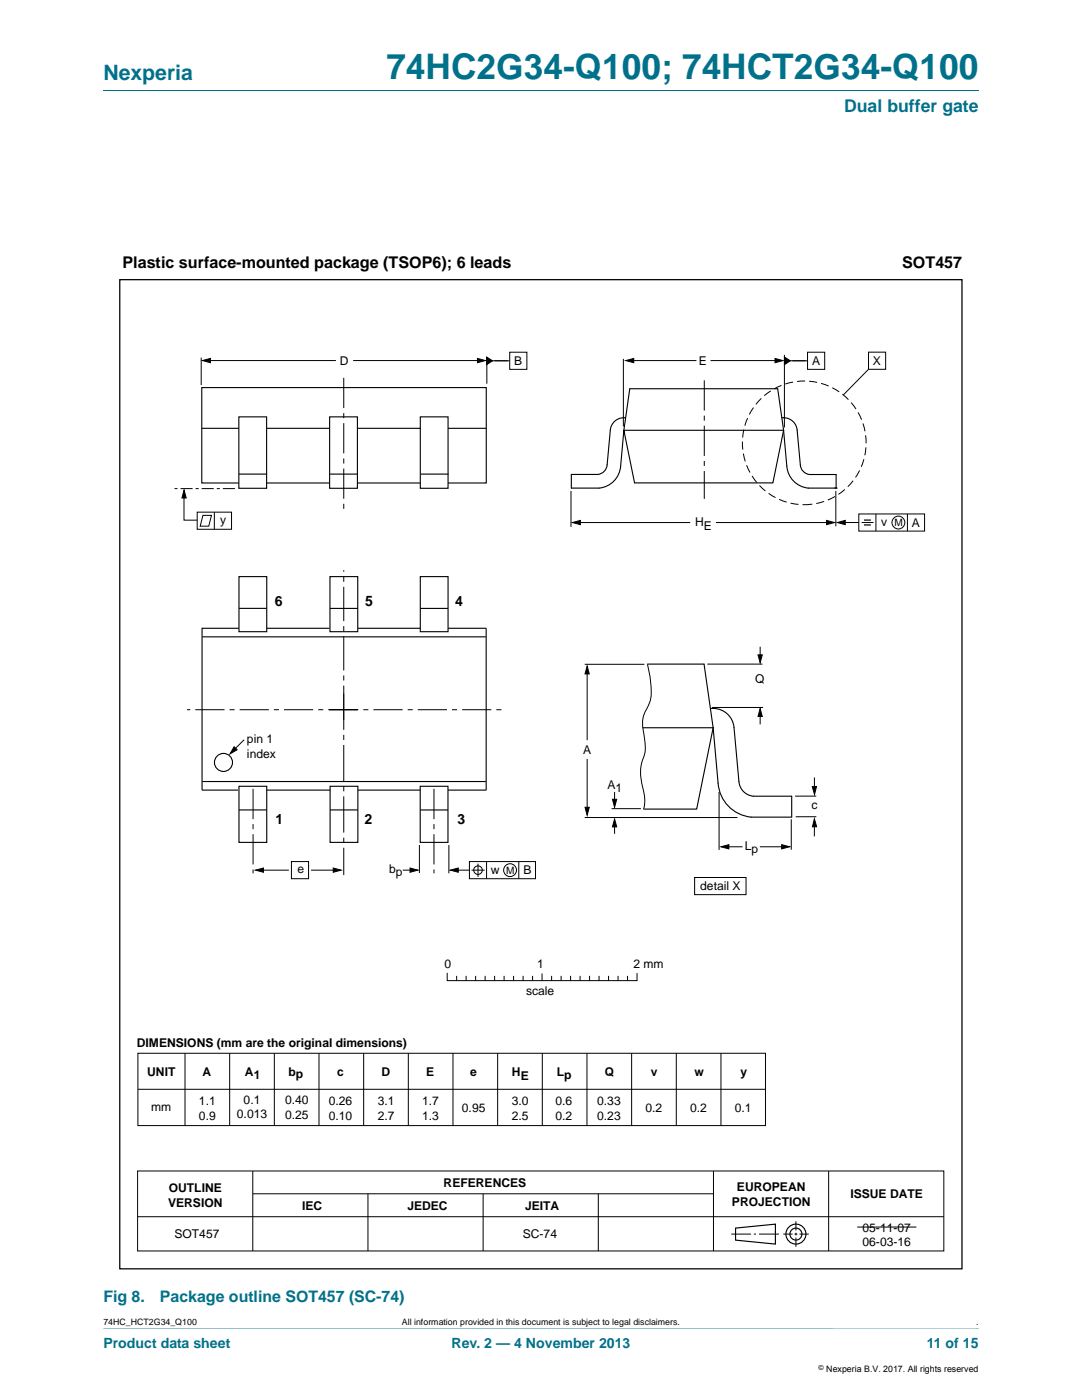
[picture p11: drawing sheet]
<svg xmlns="http://www.w3.org/2000/svg" width="216mm" height="279mm" viewBox="0 0 216 279" stroke-linecap="round" stroke-linejoin="round" font-family="sans-serif">
<path d="M20.6 265.1l174.7 .1z" fill="#00718a"/>
<path d="M20.6 18.2h174.7" fill="none" stroke="#00718a" stroke-width=".2"/>
<g fill="none" stroke="#000" stroke-width=".2">
<path d="M40.1 71.4v5.4M41.3 72h25.7M70.5 72h25.5M97.1 71.5v5.1M97.7 72h4M101.7 70.3h3.4v3.4h-3.4zM124.4 71.6v13.5M125.6 72h13.4M141.8 72h13.6M156.5 70.8v14.5M157.1 72h4M161.1 70.3h3.5v3.4h-3.5z"/>
<path d="M173.3 70.3h3.4v3.4h-3.4zM173.3 73.7l-5 5.1M36.7 98.3v5.5h2.6M113.9 98v7.2M166.8 98v7M39.3 102.2h6.9v3.4h-6.9zM40.5 102.9h1.7l-.5 2.1h-1.8zM42.8 102.2v3.4M115 104.3h22.7M142.9 104.3h22.6M167.9 104.3h3.5M171.4 102.6h13.1v3.4h-13.1z"/>
<path d="M171.9 104.3h2.4M174.8 102.6v3.4M181.1 102.6v3.4M116.7 132.6h11.9M117.2 134.2v13.5M129.2 132.6a17.6 17.6 0 0 1 .5 7.4l-.8 1.8a5.3 5.3 0 0 0-.6 3.9l.3 1.5a7.4 7.4 0 0 1-.6 5 11 11 0 0 0 .5 5.9 6.6 6.6 0 0 1-.1 3.3M141.1 132.5h11M151.7 129.1v2.4M48.7 147.6l-2.2 2.2M117.2 151.5v10.2M122.6 158v2.6M142.1 141.2h10.2"/>
<path d="M143.5 158.1v11.5M151.7 142.2v2.4M162.5 155.2v2.9M162.9 158.9h-4.3M51.9 173.7h5.7M58.2 171.9h3.4v3.5h-3.4zM62.1 173.7h5.1M80.4 173.7h2.2M83.7 168.6v5.6M89.6 168.6v5.7M90.7 173.7h3M93.7 171.9h13.2v3.5h-13.2z"/>
<path d="M94.1 173.7h2.6M95.4 172.4v2.6M97.1 171.9v3.5M103.5 171.9v3.5M116.7 163.2h30.5M122 161.4h5.9M122.6 164.4v2M138.6 175.1h10.3v3.4h-10.3zM144.8 169h3.4M151.6 169h4.9M157.9 163.5v6.1M162.5 164.4v2.5"/>
<path d="M162.9 163h-4.1M89.2 194.3v1.4h37.9v-1.4M91.1 194.9v.8M93 194.9v.8M94.9 194.9v.8M96.8 194.9v.8M98.7 194.9v.8M100.6 194.9v.8M102.5 194.9v.8M104.4 194.9v.8M106.3 194.9v.8M108.2 194.4v1.3"/>
<path d="M110.1 194.9v.8M112 194.9v.8M113.9 194.9v.8M115.7 194.9v.8M117.6 194.9v.8M119.5 194.9v.8M121.4 194.9v.8M123.3 194.9v.8M125.2 194.9v.8M27.5 233.7h160.8v16h-160.8zM50.4 233.7v16M50.5 238.2h91.8"/>
<path d="M73.4 238.2v11.5M96.4 238.2v11.5M119.4 238.2v11.5M142.4 233.7v16M165.3 233.7v16M27.5 242.8h160.8M145.9 246.3h3.9M150.4 246.3h.5M151.5 246.3h3.9M156.3 246.3h1.8M158.5 246.3h.6M158.8 243.7v1.9"/>
<path d="M158.8 246v.5M158.8 247v1.8M159.5 246.3h1.9"/>
<circle cx="179.3" cy="104.3" r="1.28"/>
<circle cx="95.4" cy="173.7" r=".86"/>
<circle cx="101.8" cy="173.7" r="1.28"/>
</g>
<g fill="none" stroke="#000" stroke-width=".23">
<path d="M146.8 245.1l7.9-.8v4l-7.9-.8z"/>
<circle cx="158.8" cy="246.3" r="1.99"/>
<circle cx="158.8" cy="246.3" r="1.2"/>
</g>
<g fill="#000" stroke="#000" stroke-width=".2">
<path d="M40.4 72l1.6-.5v.9zM95.3 71.5l1.6 .5-1.6 .4zM97.1 71.3l1.2 .7-1.2 .8zM124.9 72l1.6-.5v.9zM154.6 71.5l1.6 .5-1.6 .4zM156.5 71.3l1.2 .7-1.2 .8zM36.7 97.8l.5 1.6h-.9zM114.2 104.3l1.6-.4v.8zM164.9 103.9l1.6 .4-1.6 .4zM167.1 104.3l1.6-.4v.8zM117.2 132.9l.4 1.6h-.9zM151.3 130.7h.8l-.4 1.6z"/>
<path d="M46.7 149l.6 .6-1.4 .9zM122.2 159.5h.9l-.5 1.6zM151.7 141.4l.4 1.6h-.8zM162.1 157h.8l-.4 1.6zM51 173.7l1.6-.5v.9zM66.5 173.2l1.6 .5-1.6 .4zM81.8 173.2l1.6 .5-1.6 .4zM89.9 173.7l1.5-.5v.9zM116.7 161.1h.9l-.4 1.6zM122.6 163.4l.5 1.6h-.9zM143.8 169l1.6-.4v.8zM156 168.6l1.6 .4-1.6 .4z"/>
<path d="M162.5 163.4l.5 1.6h-.9z"/>
</g>
<path d="M65.7 141.6h34.8M71.3 141.6h-34" fill="none" stroke="#000" stroke-width=".2" stroke-dasharray="5.8 1 1 1" stroke-linecap="butt"/>
<path d="M68.6 143.7v-29.9" fill="none" stroke="#000" stroke-width=".2" stroke-dasharray="6.8 1 1 1" stroke-linecap="butt"/>
<path d="M68.6 138.4v36.2" fill="none" stroke="#000" stroke-width=".2" stroke-dasharray="7.2 1 1 1" stroke-linecap="butt"/>
<path d="M172.4 103.8h1.4M172.4 104.8h1.4" fill="none" stroke="#000" stroke-width=".24"/>
<path d="M46.9 97.5h-12.1" fill="none" stroke="#000" stroke-width=".2" stroke-dasharray="2.4 .6 .6 .6" stroke-linecap="butt"/>
<path d="M23.9 55.8h168.1v197.4h-168.1z" fill="none" stroke="#000" stroke-width=".25"/>
<g fill="none" stroke="#000" stroke-width=".22">
<path d="M40.3 77.4h56.7v19h-56.7zM40.3 85.5h56.7M47.7 115.1h5.5v11h-5.5zM65.8 115.1h5.6v11h-5.6zM83.9 115.1h5.5v11h-5.5zM40.4 127.1h56.5M47.6 125.4h-7.3v32.3h7.2M47.7 121.4h5.5M53.2 125.4h12.5M65.8 121.4h5.6M71.4 125.4h12.5M83.9 121.4h5.5"/>
<path d="M89.4 125.4h7.6v32.3h-7.6M40.4 156h56.5M47.7 156.9h5.5v11.2h-5.5zM53.2 157.7h12.7M65.9 156.9h5.5v11.2h-5.5zM71.4 157.7h12.4M83.8 156.9h5.6v11.2h-5.6zM47.7 161.6h5.5M65.9 161.6h5.5M83.9 161.6h5.5"/>
</g>
<circle cx="160.5" cy="88.4" r="12.3" fill="none" stroke="#000" stroke-width=".2" stroke-dasharray="1.6 .8" stroke-linecap="butt"/>
<path d="M140.5 75.9v23.7M50.5 157.4v16.9M86.6 157.4v16.9" fill="none" stroke="#000" stroke-width=".2" stroke-dasharray="6 1 1 1" stroke-linecap="butt"/>
<path d="M83.9 83.2h5.5v14.2h-5.5z" fill="#fff" stroke="#000" stroke-width=".22"/>
<path d="M84 94.6h5.5" fill="none" stroke="#000" stroke-width=".22"/>
<g fill="#fff" stroke="#000" stroke-width=".22">
<path d="M65.8 83.2h5.5v14.2h-5.5z"/>
<path d="M47.7 83.2h5.5v14.2h-5.5z"/>
</g>
<path d="M68.6 75.4v26.9" fill="none" stroke="#000" stroke-width=".2" stroke-dasharray="6 1 1 1" stroke-linecap="butt"/>
<g fill="none" stroke="#000" stroke-width=".22">
<path d="M125.7 77.6h29.5l1.2 8.3h-31.9zM47.7 94.6h5.5M65.9 94.6h5.5M124.8 83.4a2.73 2.73 0 0 0-3 2.4l-.7 7a2.07 2.07 0 0 1-1.8 1.9h-5.3v2.7h5.6a4.8 4.8 0 0 0 4.2-4.4l.7-7.1 2.1 10.5h27.6l2.2-10.5M156 83.4a2.73 2.73 0 0 1 3.1 2.4l.6 7a2.07 2.07 0 0 0 1.9 1.9h5.2v2.7M156.4 85.9l.6 7.1a4.8 4.8 0 0 0 4.3 4.4h5.5M166.6 97.4h.2M166.8 97.4h.1M129.2 132.5h11.3l1.8 12.7M128.3 145.2h14M141.8 141.4a4.2 4.2 0 0 1 4.7 3.8l.9 10.8a3.2 3.2 0 0 0 2.9 2.9h7.7v4.1M142.3 145.2l-3.3 16.3h-10.6"/>
<path d="M142.3 145.2l1 11.1a7.3 7.3 0 0 0 6.6 6.8h8.1"/>
<circle cx="44.6" cy="152.2" r="1.8"/>
</g>
<g fill="none" stroke="#000" stroke-width=".2">
<path d="M27.5 210.2h125.2v14.4h-125.2zM27.5 217.4h125.3M36.9 210.2v14.4M45.8 210.2v14.4M54.7 210.2v14.4M63.7 210.2v14.4M72.6 210.2v14.4M81.5 210.2v14.4M90.4 210.2v14.4M99.3 210.2v14.4M108.2 210.2v14.4M117.1 210.2v14.4"/>
<path d="M126 210.2v14.4M134.9 210.2v14.4M143.9 210.2v14.4M171 244.9h11.9"/>
</g>
<text font-size="7" fill="#00718a" x="77.1" y="15.8">74HC2G34-Q100; 74HCT2G34-Q100</text>
<text font-size="4.2" fill="#00718a" x="20.6" y="16">Nexperia</text>
<text font-size="3.5" fill="#00718a" x="168.4" y="22.3">Dual buffer gate</text>
<g font-size="3.2">
<text x="24.4" y="53.5">Plastic surface-mounted package (TSOP6); 6 leads</text>
<text x="180" y="53.5">SOT457</text>
</g>
<g font-size="3.2" fill="#00718a">
<text x="20.6" y="259.8">Fig 8.</text>
<text x="31.9" y="259.8">Package outline SOT457 (SC-74)</text>
</g>
<g font-size="2.8">
<text x="54.8" y="120.9">6</text>
<text x="72.8" y="120.9">5</text>
<text x="90.9" y="120.9">4</text>
<text x="55" y="164.4">1</text>
<text x="72.7" y="164.4">2</text>
<text x="91.3" y="164.4">3</text>
</g>
<g font-size="2.8" fill="#00718a">
<text x="20.6" y="269.1">Product data sheet</text>
<text x="90.1" y="269.1">Rev. 2 — 4 November 2013</text>
<text x="184.9" y="269.1">11 of 15</text>
</g>
<g font-size="2.4">
<text x="67.8" y="72.8">D</text>
<text x="102.6" y="72.9">B</text>
<text x="139.5" y="72.9">E</text>
<text x="162" y="72.9">A</text>
<text x="174.2" y="72.9">X</text>
<text x="43.9" y="104.5">y</text>
<text x="138.7" y="104.9">H</text>
<text x="140.4" y="105.7">E</text>
<text x="175.8" y="105">v</text>
<text x="182" y="105.2">A</text>
<text x="150.7" y="136.3">Q</text>
<text x="49.3" y="148.3">pin 1</text>
<text x="49.3" y="151.3">index</text>
<text x="116.4" y="150.5">A</text>
<text x="121.2" y="157.4">A</text>
<text x="122.8" y="158.1">1</text>
<text x="161.9" y="161.5">c</text>
<text x="148.6" y="169.7">L</text>
<text x="150" y="170.3">p</text>
<text x="59.4" y="174.3">e</text>
<text x="77.6" y="174.3">b</text>
<text x="79" y="174.9">p</text>
<text x="98" y="174.4">w</text>
<text x="104.4" y="174.4">B</text>
<text x="139.7" y="177.7">detail X</text>
<text x="88.7" y="193.2">0</text>
<text x="107.2" y="193.2">1</text>
<text x="126.4" y="193.2">2 mm</text>
<text x="105" y="198.5">scale</text>
<text x="27.3" y="209">DIMENSIONS (mm are the original dimensions)</text>
<text x="29.4" y="214.7">UNIT</text>
<text x="40.4" y="214.7">A</text>
<text x="48.9" y="214.7">A1</text>
<text x="57.6" y="214.7">bp</text>
<text x="67.3" y="214.7">c</text>
<text x="76.1" y="214.7">D</text>
<text x="85.1" y="214.7">E</text>
<text x="93.8" y="214.7">e</text>
<text x="102.2" y="214.7">H</text>
<text x="103.9" y="215.5">E</text>
<text x="111.1" y="214.7">Lp</text>
<text x="120.7" y="214.7">Q</text>
<text x="129.9" y="214.7">v</text>
<text x="138.6" y="214.7">w</text>
<text x="147.8" y="214.7">y</text>
<text x="30.2" y="221.7">mm</text>
<text x="39.7" y="220.5">1.1</text>
<text x="48.6" y="220.3">0.1</text>
<text x="56.9" y="220.4">0.40</text>
<text x="65.6" y="220.5">0.26</text>
<text x="75.4" y="220.5">3.1</text>
<text x="84.3" y="220.5">1.7</text>
<text x="92.2" y="221.9">0.95</text>
<text x="102.1" y="220.5">3.0</text>
<text x="110.9" y="220.5">0.6</text>
<text x="119.2" y="220.5">0.33</text>
<text x="128.8" y="221.9">0.2</text>
<text x="137.7" y="221.9">0.2</text>
<text x="146.6" y="221.9">0.1</text>
<text x="39.7" y="223.5">0.9</text>
<text x="47.3" y="223.2">0.013</text>
<text x="56.9" y="223.3">0.25</text>
<text x="65.6" y="223.5">0.10</text>
<text x="75.4" y="223.5">2.7</text>
<text x="84.3" y="223.5">1.3</text>
<text x="102.1" y="223.5">2.5</text>
<text x="110.9" y="223.5">0.2</text>
<text x="119.2" y="223.5">0.23</text>
<text x="33.7" y="237.9">OUTLINE</text>
<text x="88.5" y="236.9">REFERENCES</text>
<text x="147.1" y="237.6">EUROPEAN</text>
<text x="169.7" y="239.2">ISSUE DATE</text>
<text x="33.5" y="240.9">VERSION</text>
<text x="60.3" y="241.5">IEC</text>
<text x="81.3" y="241.5">JEDEC</text>
<text x="104.8" y="241.5">JEITA</text>
<text x="146.1" y="240.6">PROJECTION</text>
<text x="172.1" y="245.8">05-11-07</text>
<text x="34.8" y="247.1">SOT457</text>
<text x="104.3" y="247.1">SC-74</text>
<text x="172.1" y="248.7">06-03-16</text>
</g>
<g font-size="2">
<text x="178.5" y="105">M</text>
<text x="101" y="174.4">M</text>
</g>
<g font-size="1.8">
<text x="20.6" y="264.5">74HC_HCT2G34_Q100</text>
<text x="80.2" y="264.5">All information provided in this document is subject to legal disclaimers.</text>
<text x="194.8" y="264.5">.</text>
<text x="164.9" y="273.8">Nexperia B.V. 2017. All rights reserved</text>
</g>
<text font-size="1.4" x="163.3" y="273.4">©</text>
</svg>
